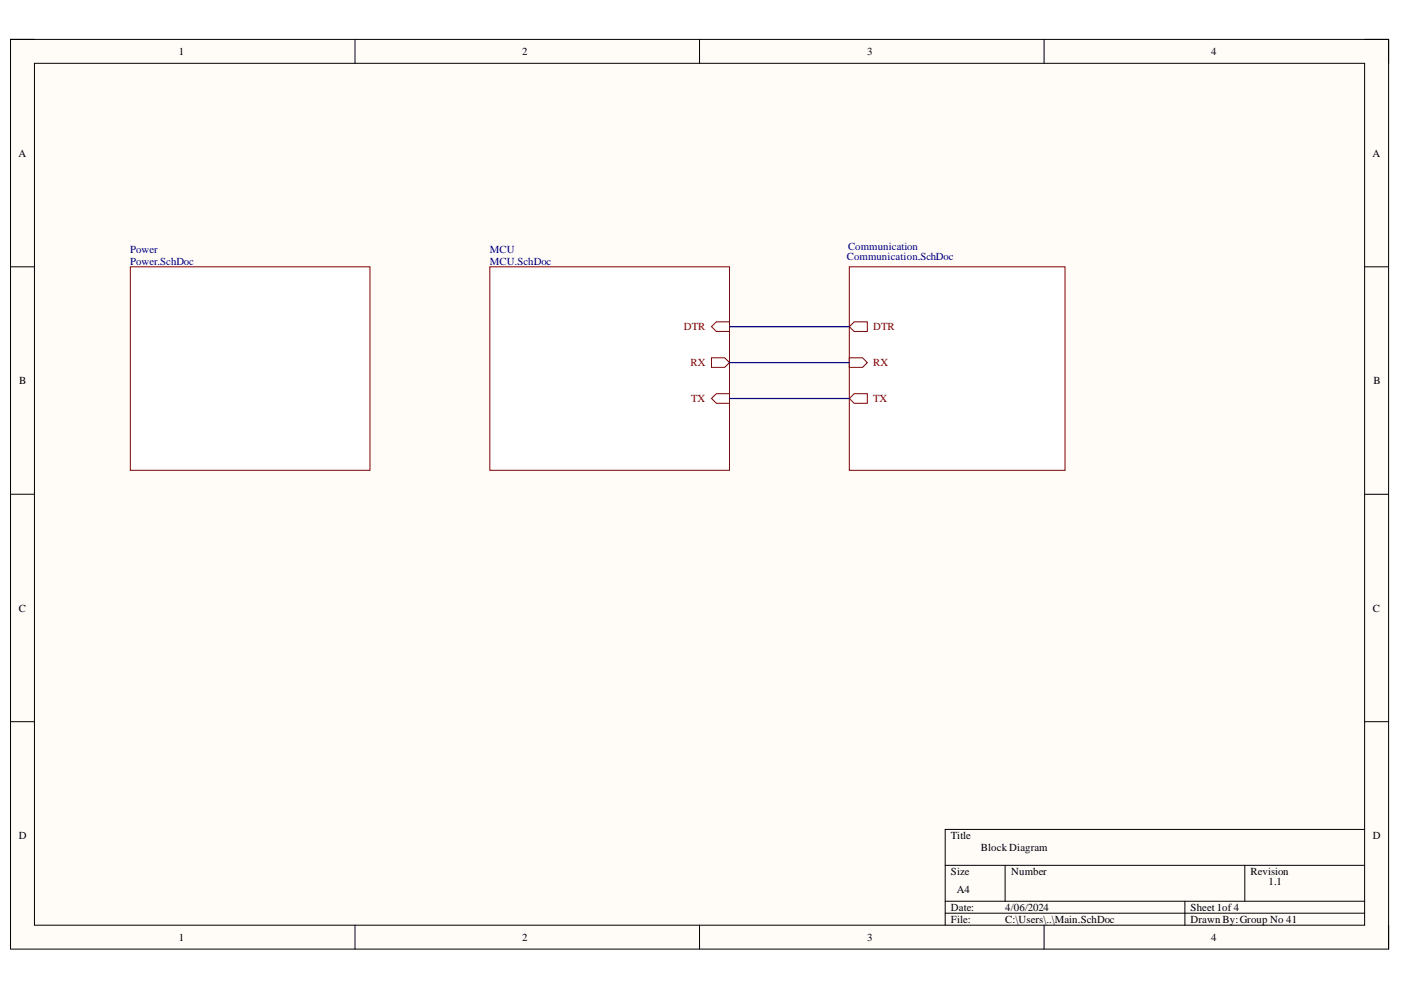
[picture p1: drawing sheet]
<svg xmlns="http://www.w3.org/2000/svg" width="297mm" height="210mm" viewBox="0 0 297 210" stroke-linecap="round" stroke-linejoin="round" font-family="sans-serif">
<path d="M2.2 8.4h292.2v192.8h-292.2z" fill-rule="evenodd" fill="#fffcf8"/>
<path d="M2.2 8.4h292.2v192.8h-292.2z" fill="none" stroke="#000" stroke-width=".21"/>
<path d="M7.3 13.4h282v182.8h-282z" fill-rule="evenodd" fill="#fffcf8"/>
<g fill="none" stroke="#000" stroke-width=".21">
<path d="M2.2 8.3h5.1M7.3 13.4h282v182.8h-282zM75.3 8.3v5.1M148.3 8.3v5.1M221.4 8.4v5M289.3 8.4h5.1v5M2.2 56.6h5.1M289.3 56.6h5.1M2.2 104.8h5.1M289.3 104.8h5.1M2.2 153h5.1M289.3 153h5.1"/>
<path d="M289.3 175.9h-88.9v20.3M75.3 196.2v5M148.3 196.2v5M200.4 183.5h88.9M200.4 191.1h88.9M200.4 193.6h88.9M213.1 183.5v7.6M221.4 196.2v5M251.2 191.1v5.1M263.9 183.5v7.6M294.4 196.2v5"/>
</g>
<path d="M27.6 56.6h50.8v43.1h-50.8z" fill-rule="evenodd" fill="#fff"/>
<path d="M27.6 56.6h50.8v43.1h-50.8z" fill="none" stroke="#800000" stroke-width=".21"/>
<path d="M103.9 56.6h50.8v43.1h-50.8z" fill-rule="evenodd" fill="#fff"/>
<path d="M103.9 56.6h50.8v43.1h-50.8z" fill="none" stroke="#800000" stroke-width=".21"/>
<path d="M150.9 84.5l1-1h2.8v2h-2.8z" fill-rule="evenodd" fill="#fff"/>
<path d="M150.9 84.5l1-1h2.8v2h-2.8z" fill="none" stroke="#800000" stroke-width=".21"/>
<path d="M150.9 75.9h2.7l1.1 1-1.1 1h-2.7z" fill-rule="evenodd" fill="#fff"/>
<path d="M150.9 75.9h2.7l1.1 1-1.1 1h-2.7z" fill="none" stroke="#800000" stroke-width=".21"/>
<path d="M150.9 69.3l1-1.1h2.8v2.1h-2.8z" fill-rule="evenodd" fill="#fff"/>
<path d="M150.9 69.3l1-1.1h2.8v2.1h-2.8z" fill="none" stroke="#800000" stroke-width=".21"/>
<path d="M180.1 56.6h45.7v43.1h-45.7z" fill-rule="evenodd" fill="#fff"/>
<path d="M180.1 56.6h45.7v43.1h-45.7z" fill="none" stroke="#800000" stroke-width=".21"/>
<path d="M180.1 75.9h2.8l1 1-1 1h-2.8z" fill-rule="evenodd" fill="#fff"/>
<path d="M180.1 75.9h2.8l1 1-1 1h-2.8z" fill="none" stroke="#800000" stroke-width=".21"/>
<path d="M180.1 84.5l1-1h2.8v2h-2.8z" fill-rule="evenodd" fill="#fff"/>
<path d="M180.1 84.5l1-1h2.8v2h-2.8z" fill="none" stroke="#800000" stroke-width=".21"/>
<path d="M180.1 69.3l1-1h2.8v2h-2.8z" fill-rule="evenodd" fill="#fff"/>
<path d="M180.1 69.3l1-1h2.8v2h-2.8z" fill="none" stroke="#800000" stroke-width=".21"/>
<path d="M154.7 69.3h25.4M154.7 76.9h25.4M154.7 84.5h25.4" fill="none" stroke="#000080" stroke-width=".25"/>
<g font-size="2.3">
<text x="37.9" y="11.7">1</text>
<text x="110.7" y="11.7">2</text>
<text x="183.9" y="11.7">3</text>
<text x="256.8" y="11.7">4</text>
<text x="3.9" y="33.3">A</text>
<text x="291" y="33.3">A</text>
<text x="4.1" y="81.4">B</text>
<text x="291.2" y="81.4">B</text>
<text x="4" y="129.7">C</text>
<text x="291.1" y="129.7">C</text>
<text x="4" y="177.9">D</text>
<text x="201.6" y="177.9">Title</text>
<text x="291.1" y="177.9">D</text>
<text x="201.6" y="185.5">Size</text>
<text x="208" y="180.5">Block Diagram</text>
<text x="214.4" y="185.5">Number</text>
<text x="265.1" y="185.5">Revision</text>
<text x="202.9" y="189.3">A4</text>
<text x="268.9" y="187.5">1.1</text>
<text x="201.6" y="193.1">Date:</text>
<text x="201.6" y="195.7">File:</text>
<text x="213.1" y="193.1">4/06/2024</text>
<text x="213.1" y="195.7">C:\Users\..\Main.SchDoc</text>
<text x="252.4" y="193.1">Sheet 1of4</text>
<text x="252.4" y="195.7">Drawn By:Group No 41</text>
<text x="37.9" y="199.5">1</text>
<text x="110.7" y="199.5">2</text>
<text x="183.9" y="199.5">3</text>
<text x="256.8" y="199.5">4</text>
</g>
<g font-size="2.3" fill="#000080">
<text x="27.6" y="53.6">Power</text>
<text x="103.9" y="53.6">MCU</text>
<text x="179.8" y="53.1">Communication</text>
<text x="27.6" y="56.1">Power.SchDoc</text>
<text x="103.9" y="56.1">MCU.SchDoc</text>
<text x="179.5" y="55.1">Communication.SchDoc</text>
</g>
<g font-size="2.3" fill="#800000">
<text x="145" y="70">DTR</text>
<text x="185.1" y="70">DTR</text>
<text x="146.4" y="77.6">RX</text>
<text x="185.1" y="77.6">RX</text>
<text x="146.6" y="85.2">TX</text>
<text x="185.1" y="85.2">TX</text>
</g>
</svg>
